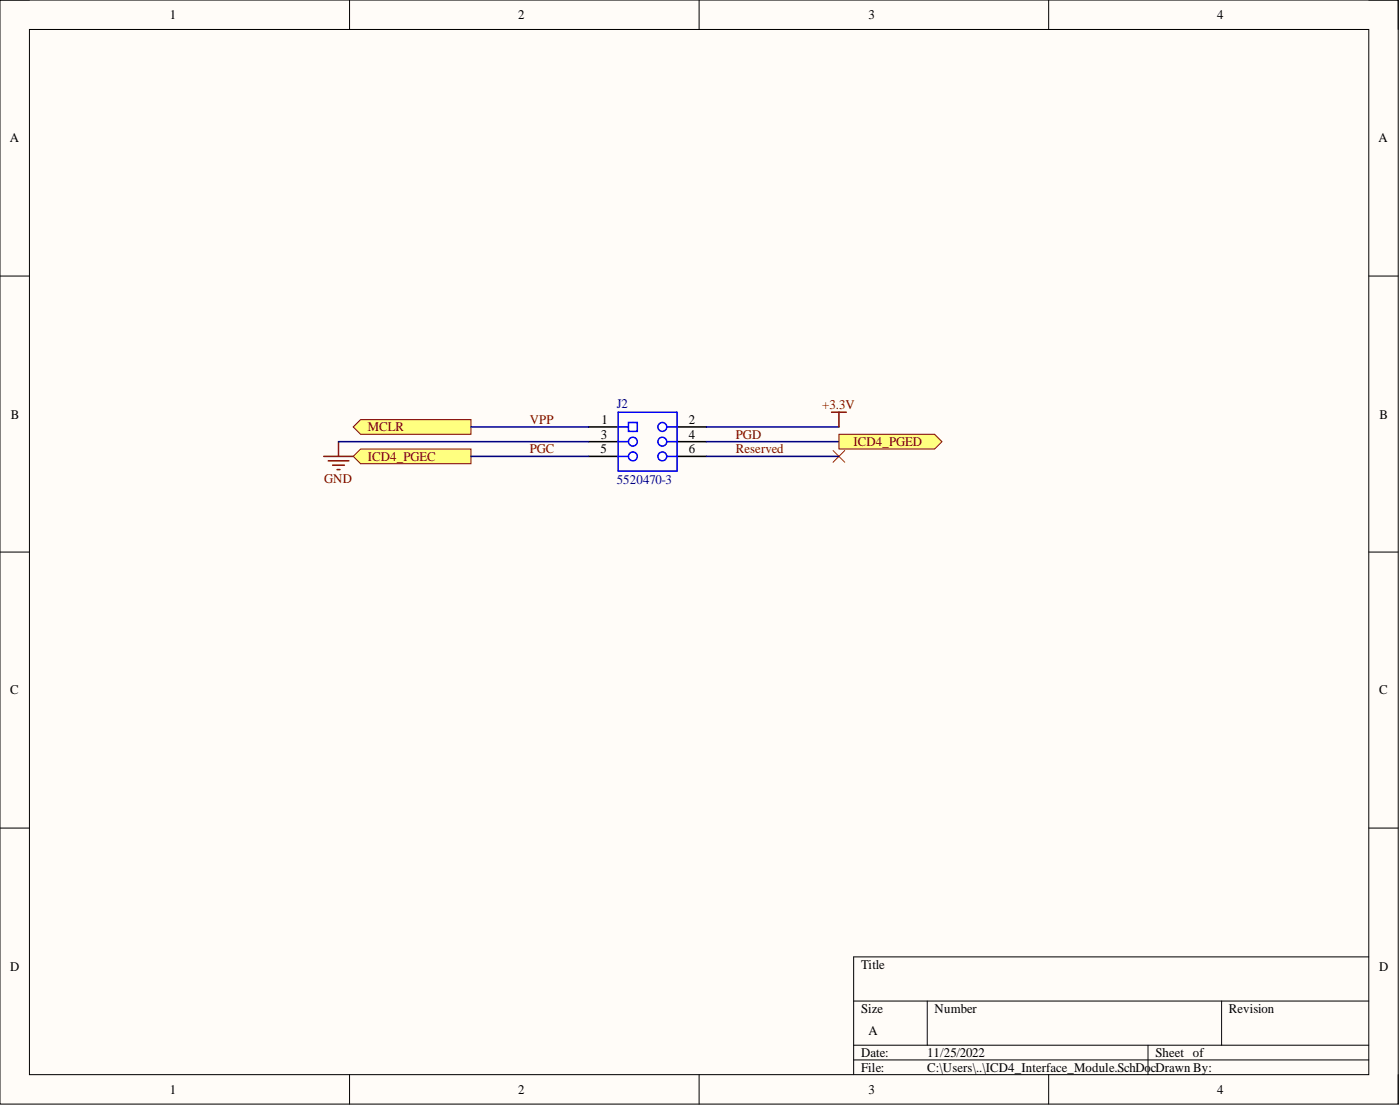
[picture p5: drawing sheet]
<svg xmlns="http://www.w3.org/2000/svg" width="241mm" height="190mm" viewBox="0 0 241 190" stroke-linecap="round" stroke-linejoin="round" font-family="sans-serif">
<path d="M0 0h241v190.2h-241z" fill-rule="evenodd" fill="#fffcf8"/>
<path d="M0 0h241v190.2h-241z" fill="none" stroke="#000" stroke-width=".17"/>
<path d="M5.1 5.1h230.8v180h-230.8z" fill-rule="evenodd" fill="#fffcf8"/>
<g fill="none" stroke="#000" stroke-width=".17">
<path d="M0 0h5.1M5.1 5.1h230.8v180h-230.8zM60.2 0v5.1M120.5 0v5.1M180.7 0v5.1M235.9 0h5.1v5.1M0 47.5h5.1M235.9 47.5h5.1M0 95.1h5.1M235.9 95.1h5.1M0 142.6h5.1M235.9 142.6h5.1"/>
<path d="M147.1 172.4h88.8M159.8 172.4v7.6M210.6 172.4v7.6M235.9 164.8h-88.8v20.3M60.2 185.1v5.1M120.5 185.1v5.1M147.1 180h88.8M147.1 182.6h88.8M180.7 185.1v5.1M197.9 180v5.1M241 185.1v5.1"/>
</g>
<path d="M101.5 73.5h5M101.5 76.1h5M101.5 78.6h5M116.7 73.5h5.1M116.7 76.1h5.1M116.7 78.6h5.1" fill="none" stroke="#000" stroke-width=".26"/>
<path d="M106.5 78.6h1.8M106.5 76.1h1.8M106.5 71h10.2v10.1h-10.2z" fill="none" stroke="#00f" stroke-width=".26"/>
<circle cx="109.1" cy="76.1" r=".76" fill="#fff"/>
<circle cx="109.1" cy="76.1" r=".76" fill="none" stroke="#00f" stroke-width=".26"/>
<circle cx="109.1" cy="78.6" r=".76" fill="#fff"/>
<g fill="none" stroke="#00f" stroke-width=".26">
<path d="M114.9 78.6h1.8M114.9 76.1h1.8M114.9 73.5h1.8"/>
<circle cx="109.1" cy="78.6" r=".76"/>
</g>
<circle cx="114.2" cy="73.5" r=".76" fill="#fff"/>
<circle cx="114.2" cy="73.5" r=".76" fill="none" stroke="#00f" stroke-width=".26"/>
<circle cx="114.2" cy="76.1" r=".76" fill="#fff"/>
<circle cx="114.2" cy="76.1" r=".76" fill="none" stroke="#00f" stroke-width=".26"/>
<circle cx="114.2" cy="78.6" r=".76" fill="#fff"/>
<g fill="none" stroke="#00f" stroke-width=".26">
<path d="M106.5 73.5h1.8"/>
<circle cx="114.2" cy="78.6" r=".76"/>
</g>
<circle cx="109.1" cy="73.5" r=".76" fill="#fff"/>
<circle cx="109.1" cy="73.5" r=".76" fill="none" stroke="#00f" stroke-width=".26"/>
<path d="M108.3 72.8h1.5v1.5h-1.5z" fill-rule="evenodd" fill="#fff"/>
<path d="M108.3 72.8h1.5v1.5h-1.5z" fill="none" stroke="#00f" stroke-width=".26"/>
<path d="M143.6 77.6l2 2M145.6 77.6l-2 2" fill="none" stroke="#f00" stroke-width=".17"/>
<path d="M60.9 73.5l1.3-1.2h19v2.5h-19z" fill-rule="evenodd" fill="#ffff80"/>
<path d="M60.9 73.5l1.3-1.2h19v2.5h-19z" fill="none" stroke="#800000" stroke-width=".17"/>
<path d="M60.9 78.6l1.3-1.3h19v2.6h-19z" fill-rule="evenodd" fill="#ffff80"/>
<path d="M60.9 78.6l1.3-1.3h19v2.6h-19z" fill="none" stroke="#800000" stroke-width=".17"/>
<path d="M81.2 73.5h20.3M81.2 78.6h20.3M121.8 73.5h22.8M121.8 76.1h22.8M121.8 78.6h22.8" fill="none" stroke="#000080" stroke-width=".26"/>
<path d="M144.6 74.8h16.5l1.3 1.3-1.3 1.2h-16.5z" fill-rule="evenodd" fill="#ffff80"/>
<path d="M144.6 74.8h16.5l1.3 1.3-1.3 1.2h-16.5z" fill="none" stroke="#800000" stroke-width=".17"/>
<path d="M55.8 78.6h5.1M56.6 79.4h3.5M58.3 76.1v2.5M143.3 71h2.6M144.6 71v2.5M57.3 80.1h2.1M58.1 80.9h.5" fill="none" stroke="#800000" stroke-width=".26"/>
<path d="M58.3 76.1h43.2" fill="none" stroke="#000080" stroke-width=".26"/>
<g font-size="2.3">
<text x="29.3" y="3.3">1</text>
<text x="89.3" y="3.3">2</text>
<text x="149.7" y="3.3">3</text>
<text x="209.8" y="3.3">4</text>
<text x="1.7" y="24.5">A</text>
<text x="237.6" y="24.5">A</text>
<text x="1.9" y="72.1">B</text>
<text x="103.6" y="75.6">3</text>
<text x="103.7" y="73">1</text>
<text x="118.7" y="73">2</text>
<text x="118.7" y="75.6">4</text>
<text x="237.8" y="72.1">B</text>
<text x="103.5" y="78.1">5</text>
<text x="118.7" y="78.1">6</text>
<text x="1.8" y="119.6">C</text>
<text x="237.7" y="119.6">C</text>
<text x="1.8" y="167.2">D</text>
<text x="148.4" y="166.8">Title</text>
<text x="237.7" y="167.2">D</text>
<text x="148.4" y="174.5">Size</text>
<text x="149.7" y="178.3">A</text>
<text x="161.1" y="174.5">Number</text>
<text x="211.8" y="174.5">Revision</text>
<text x="148.4" y="182.1">Date:</text>
<text x="148.4" y="184.6">File:</text>
<text x="159.8" y="182.1">11/25/2022</text>
<text x="159.8" y="184.6">C:\Users\..\ICD4_Interface_Module.SchDo</text>
<text x="198.3" y="184.6">cDrawn By:</text>
<text x="199.1" y="182.1">Sheet of</text>
<text x="29.3" y="188.4">1</text>
<text x="89.3" y="188.4">2</text>
<text x="149.7" y="188.4">3</text>
<text x="209.8" y="188.4">4</text>
</g>
<g font-size="2.3" fill="#000080">
<text x="106.3" y="70.2">J2</text>
<text x="106.3" y="83.4">5520470-3</text>
</g>
<g font-size="2.3" fill="#800000">
<text x="141.7" y="70.5">+3.3V</text>
<text x="63.4" y="74.3">MCLR</text>
<text x="91.3" y="73">VPP</text>
<text x="126.8" y="75.6">PGD</text>
<text x="147.1" y="76.8">ICD4_PGED</text>
<text x="55.9" y="83.2">GND</text>
<text x="63.4" y="79.4">ICD4_PGEC</text>
<text x="91.3" y="78.1">PGC</text>
<text x="126.8" y="78.1">Reserved</text>
</g>
</svg>
